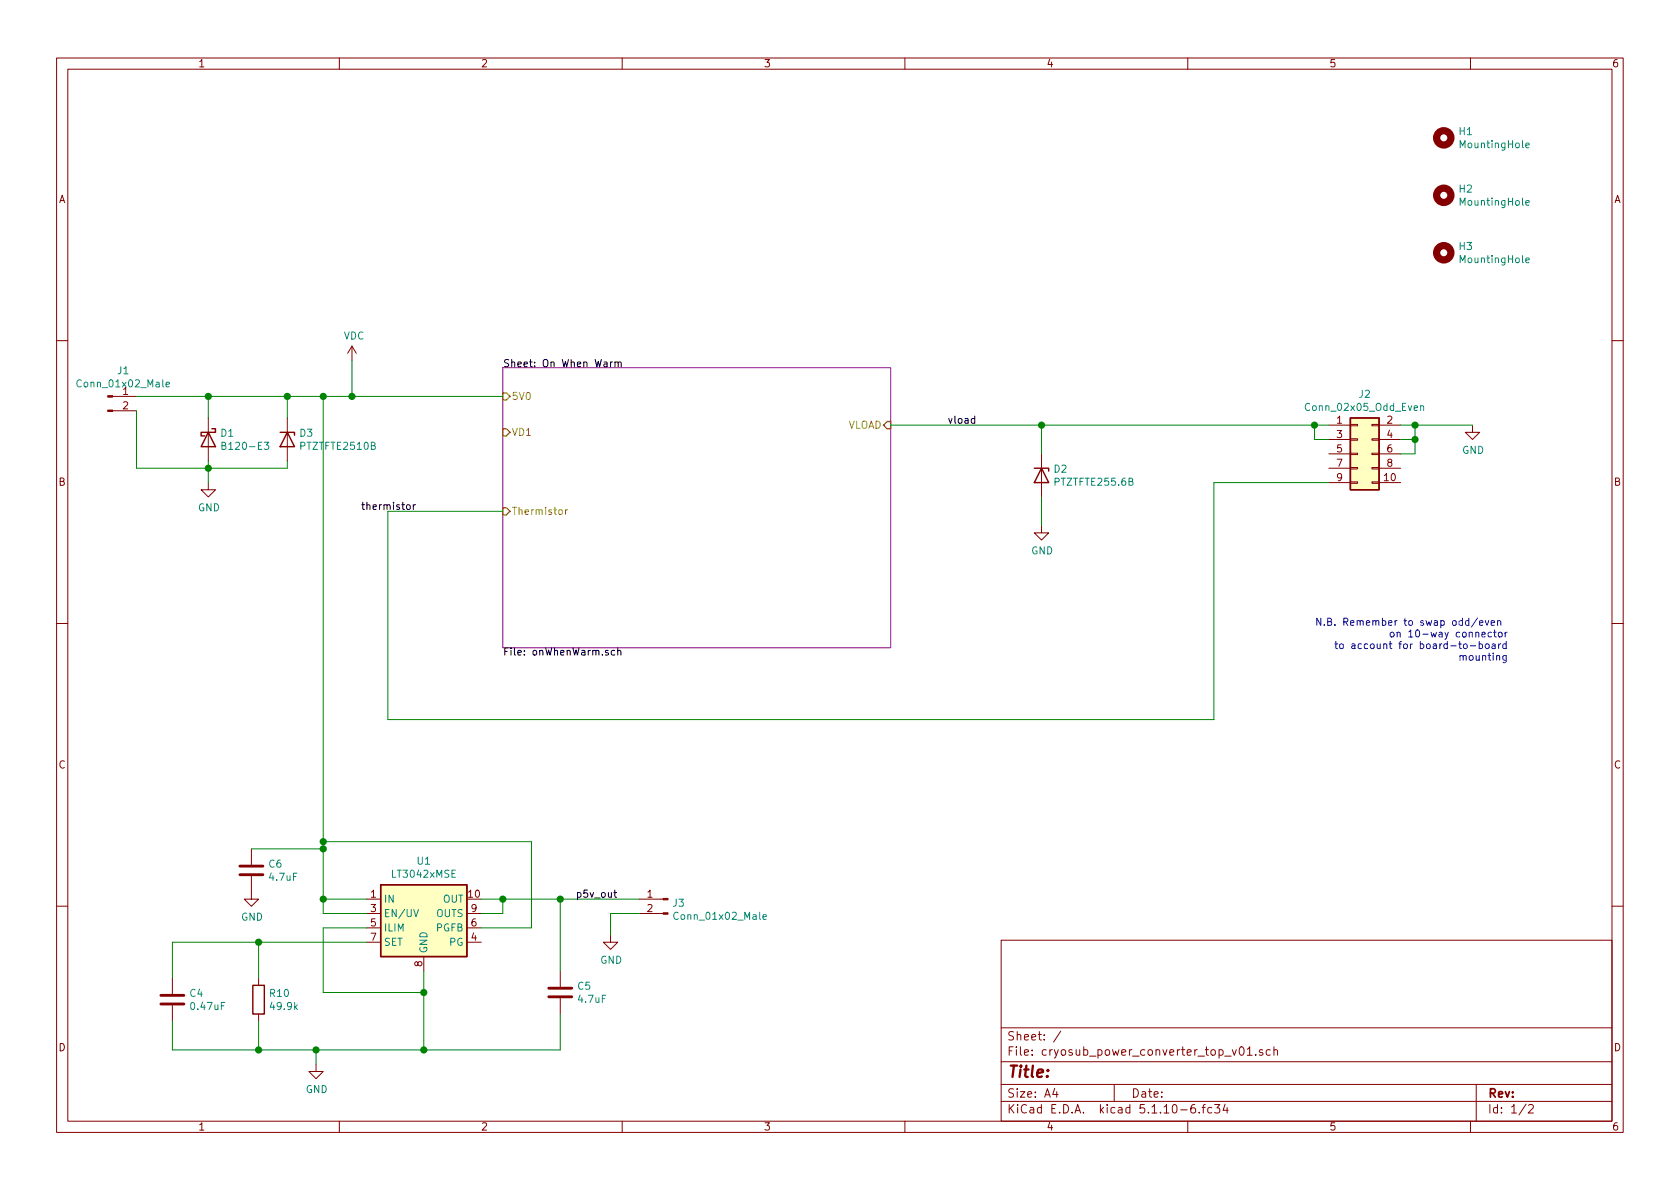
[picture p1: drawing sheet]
EESchema Schematic File Version 4
EELAYER 30 0
EELAYER END
$Descr A4 11693 8268
encoding utf-8
Sheet 1 2
Title ""
Date ""
Rev ""
Comp ""
Comment1 ""
Comment2 ""
Comment3 ""
Comment4 ""
$EndDescr
$Sheet
S 3500 2550 2700 1950
U 61394019
F0 "On When Warm" 50
F1 "onWhenWarm.sch" 50
F2 "VD1" I L 3500 3000 50 
F3 "VLOAD" I R 6200 2950 50 
F4 "5V0" I L 3500 2750 50 
F5 "Thermistor" I L 3500 3550 50 
$EndSheet
Wire Wire Line
	3500 3550 2700 3550
$Comp
L Diode:Z1SMAxxx D2
U 1 1
P 7250 3300
F 0 "D2" V 7204 3380 50  0000 L CNN
F 1 "PTZTFTE255.6B" V 7295 3380 50  0000 L CNN
F 2 "Diode_SMD:D_SMA" H 7250 3125 50  0001 C CNN
F 3 "https://diotec.com/tl_files/diotec/files/pdf/datasheets/z1sma1.pdf" H 7250 3300 50  0001 C CNN
	1    7250 3300
	0    1    1    0   
$EndComp
Wire Wire Line
	7250 3150 7250 2950
Connection ~ 7250 2950
Wire Wire Line
	7250 3450 7250 3650
$Comp
L power:GND #PWR02
U 1 1
P 7250 3650
F 0 "#PWR02" H 7250 3400 50  0001 C CNN
F 1 "GND" H 7255 3477 50  0000 C CNN
F 2 "" H 7250 3650 50  0001 C CNN
F 3 "" H 7250 3650 50  0001 C CNN
	1    7250 3650
	1    0    0    -1  
$EndComp
$Comp
L Diode:B120-E3 D1
U 1 1
P 1450 3050
F 0 "D1" V 1404 3130 50  0000 L CNN
F 1 "B120-E3" V 1495 3130 50  0000 L CNN
F 2 "Diode_SMD:D_SMA" H 1450 2875 50  0001 C CNN
F 3 "http://www.vishay.com/docs/88946/b120.pdf" H 1450 3050 50  0001 C CNN
	1    1450 3050
	0    1    1    0   
$EndComp
$Comp
L power:GND #PWR01
U 1 1
P 1450 3350
F 0 "#PWR01" H 1450 3100 50  0001 C CNN
F 1 "GND" H 1455 3177 50  0000 C CNN
F 2 "" H 1450 3350 50  0001 C CNN
F 3 "" H 1450 3350 50  0001 C CNN
	1    1450 3350
	1    0    0    -1  
$EndComp
Wire Wire Line
	1450 3350 1450 3250
Wire Wire Line
	1450 2750 1450 2900
Wire Wire Line
	1450 2750 950  2750
Connection ~ 1450 2750
$Comp
L Connector:Conn_01x02_Male J1
U 1 1
P 750 2750
F 0 "J1" H 858 2931 50  0000 C CNN
F 1 "Conn_01x02_Male" H 858 2840 50  0000 C CNN
F 2 "Connector_Phoenix_MC:PhoenixContact_MCV_1,5_2-G-3.81_1x02_P3.81mm_Vertical" H 750 2750 50  0001 C CNN
F 3 "~" H 750 2750 50  0001 C CNN
	1    750  2750
	1    0    0    -1  
$EndComp
Wire Wire Line
	950  2850 950  3250
Wire Wire Line
	950  3250 1450 3250
Connection ~ 1450 3250
Wire Wire Line
	1450 3250 1450 3200
Wire Wire Line
	6200 2950 7250 2950
Text Label 6800 2950 2    50   ~ 0
vload
Text Label 2900 3550 2    50   ~ 0
thermistor
$Comp
L Connector_Generic:Conn_02x05_Odd_Even J2
U 1 1
P 9450 3150
F 0 "J2" H 9500 3567 50  0000 C CNN
F 1 "Conn_02x05_Odd_Even" H 9500 3476 50  0000 C CNN
F 2 "Connector_PinSocket_2.54mm:PinSocket_2x05_P2.54mm_Vertical_SMD" H 9450 3150 50  0001 C CNN
F 3 "~" H 9450 3150 50  0001 C CNN
	1    9450 3150
	1    0    0    -1  
$EndComp
$Comp
L Regulator_Linear:LT3042xMSE U1
U 1 1
P 2950 6350
F 0 "U1" H 2950 6717 50  0000 C CNN
F 1 "LT3042xMSE" H 2950 6626 50  0000 C CNN
F 2 "Package_SO:MSOP-10-1EP_3x3mm_P0.5mm_EP1.68x1.88mm" H 2950 6675 50  0001 C CNN
F 3 "https://www.analog.com/media/en/technical-documentation/data-sheets/3042fb.pdf" H 2950 6350 50  0001 C CNN
	1    2950 6350
	1    0    0    -1  
$EndComp
$Comp
L Mechanical:MountingHole H1
U 1 1
P 10050 950
F 0 "H1" H 10150 996 50  0000 L CNN
F 1 "MountingHole" H 10150 905 50  0000 L CNN
F 2 "MountingHole:MountingHole_2.7mm_M2.5_DIN965" H 10050 950 50  0001 C CNN
F 3 "~" H 10050 950 50  0001 C CNN
	1    10050 950 
	1    0    0    -1  
$EndComp
$Comp
L Mechanical:MountingHole H2
U 1 1
P 10050 1350
F 0 "H2" H 10150 1396 50  0000 L CNN
F 1 "MountingHole" H 10150 1305 50  0000 L CNN
F 2 "MountingHole:MountingHole_2.7mm_M2.5_DIN965" H 10050 1350 50  0001 C CNN
F 3 "~" H 10050 1350 50  0001 C CNN
	1    10050 1350
	1    0    0    -1  
$EndComp
$Comp
L Mechanical:MountingHole H3
U 1 1
P 10050 1750
F 0 "H3" H 10150 1796 50  0000 L CNN
F 1 "MountingHole" H 10150 1705 50  0000 L CNN
F 2 "MountingHole:MountingHole_2.7mm_M2.5_DIN965" H 10050 1750 50  0001 C CNN
F 3 "~" H 10050 1750 50  0001 C CNN
	1    10050 1750
	1    0    0    -1  
$EndComp
$Comp
L Connector:Conn_01x02_Male J3
U 1 1
P 4650 6250
F 0 "J3" H 4622 6224 50  0000 R CNN
F 1 "Conn_01x02_Male" H 4622 6133 50  0000 R CNN
F 2 "Connector_Molex:Molex_KK-254_AE-6410-02A_1x02_P2.54mm_Vertical" H 4650 6250 50  0001 C CNN
F 3 "~" H 4650 6250 50  0001 C CNN
	1    4650 6250
	-1   0    0    -1  
$EndComp
$Comp
L power:GND #PWR03
U 1 1
P 4250 6500
F 0 "#PWR03" H 4250 6250 50  0001 C CNN
F 1 "GND" H 4255 6327 50  0000 C CNN
F 2 "" H 4250 6500 50  0001 C CNN
F 3 "" H 4250 6500 50  0001 C CNN
	1    4250 6500
	1    0    0    -1  
$EndComp
Wire Wire Line
	4250 6500 4250 6350
Wire Wire Line
	4250 6350 4450 6350
Text Label 4300 6250 2    50   ~ 0
p5v_out
Text Notes 10500 4600 2    50   ~ 0
N.B. Remember to swap odd/even \non 10-way connector\nto account for board-to-board\nmounting
$Comp
L power:GND #PWR06
U 1 1
P 10250 2950
F 0 "#PWR06" H 10250 2700 50  0001 C CNN
F 1 "GND" H 10255 2777 50  0000 C CNN
F 2 "" H 10250 2950 50  0001 C CNN
F 3 "" H 10250 2950 50  0001 C CNN
	1    10250 2950
	1    0    0    -1  
$EndComp
$Comp
L power:VDC #PWR05
U 1 1
P 2450 2500
F 0 "#PWR05" H 2450 2400 50  0001 C CNN
F 1 "VDC" H 2465 2673 50  0000 C CNN
F 2 "" H 2450 2500 50  0001 C CNN
F 3 "" H 2450 2500 50  0001 C CNN
	1    2450 2500
	1    0    0    -1  
$EndComp
Wire Wire Line
	2450 2500 2450 2750
Wire Wire Line
	9150 2950 9150 3050
Wire Wire Line
	9150 3050 9250 3050
Connection ~ 9150 2950
Wire Wire Line
	9150 2950 9250 2950
Wire Wire Line
	9750 2950 9850 2950
Wire Wire Line
	9850 2950 9850 3050
Wire Wire Line
	9850 3050 9750 3050
Connection ~ 9850 2950
Wire Wire Line
	9850 2950 10250 2950
Wire Wire Line
	9850 3050 9850 3150
Wire Wire Line
	9850 3150 9750 3150
Connection ~ 9850 3050
Wire Wire Line
	7250 2950 9150 2950
Wire Wire Line
	9250 3350 8450 3350
Wire Wire Line
	8450 3350 8450 5000
Wire Wire Line
	8450 5000 2700 5000
Wire Wire Line
	2700 5000 2700 3550
Wire Wire Line
	2450 2750 3500 2750
Wire Wire Line
	2550 6250 2250 6250
Wire Wire Line
	2250 6250 2250 5900
Wire Wire Line
	2250 6250 2250 6350
Wire Wire Line
	2250 6350 2550 6350
Connection ~ 2250 6250
Wire Wire Line
	3350 6450 3700 6450
Wire Wire Line
	3700 6450 3700 5850
Wire Wire Line
	3700 5850 2250 5850
Wire Wire Line
	2950 6750 2950 6900
Wire Wire Line
	2550 6450 2250 6450
Wire Wire Line
	2250 6450 2250 6900
Wire Wire Line
	2250 6900 2950 6900
Connection ~ 2950 6900
Wire Wire Line
	2550 6550 1800 6550
Wire Wire Line
	1800 6550 1800 6800
Wire Wire Line
	3350 6250 3500 6250
Wire Wire Line
	3350 6350 3500 6350
Wire Wire Line
	3500 6350 3500 6250
Connection ~ 3500 6250
Wire Wire Line
	3500 6250 3900 6250
$Comp
L Device:R R10
U 1 1
P 1800 6950
F 0 "R10" H 1870 6996 50  0000 L CNN
F 1 "49.9k" H 1870 6905 50  0000 L CNN
F 2 "Resistor_SMD:R_0603_1608Metric_Pad0.98x0.95mm_HandSolder" V 1730 6950 50  0001 C CNN
F 3 "~" H 1800 6950 50  0001 C CNN
	1    1800 6950
	1    0    0    -1  
$EndComp
$Comp
L Device:C C4
U 1 1
P 1200 6950
F 0 "C4" H 1315 6996 50  0000 L CNN
F 1 "0.47uF" H 1315 6905 50  0000 L CNN
F 2 "Capacitor_SMD:C_0603_1608Metric_Pad1.08x0.95mm_HandSolder" H 1238 6800 50  0001 C CNN
F 3 "~" H 1200 6950 50  0001 C CNN
	1    1200 6950
	1    0    0    -1  
$EndComp
Wire Wire Line
	1200 6550 1200 6800
Wire Wire Line
	1200 7100 1200 7300
Wire Wire Line
	2950 6900 2950 7300
Wire Wire Line
	2200 7300 2200 7400
Connection ~ 2200 7300
Wire Wire Line
	2200 7300 2950 7300
$Comp
L power:GND #PWR04
U 1 1
P 2200 7400
F 0 "#PWR04" H 2200 7150 50  0001 C CNN
F 1 "GND" H 2205 7227 50  0000 C CNN
F 2 "" H 2200 7400 50  0001 C CNN
F 3 "" H 2200 7400 50  0001 C CNN
	1    2200 7400
	1    0    0    -1  
$EndComp
Wire Wire Line
	1800 7100 1800 7300
Wire Wire Line
	1200 6550 1800 6550
Connection ~ 1800 6550
Wire Wire Line
	1200 7300 1800 7300
Connection ~ 1800 7300
Wire Wire Line
	1800 7300 2200 7300
$Comp
L Device:C C5
U 1 1
P 3900 6900
F 0 "C5" H 4015 6946 50  0000 L CNN
F 1 "4.7uF" H 4015 6855 50  0000 L CNN
F 2 "Capacitor_SMD:C_0805_2012Metric_Pad1.18x1.45mm_HandSolder" H 3938 6750 50  0001 C CNN
F 3 "~" H 3900 6900 50  0001 C CNN
	1    3900 6900
	1    0    0    -1  
$EndComp
Wire Wire Line
	3900 6750 3900 6250
Connection ~ 3900 6250
Wire Wire Line
	3900 6250 4450 6250
Wire Wire Line
	3900 7050 3900 7300
Wire Wire Line
	3900 7300 2950 7300
Connection ~ 2950 7300
$Comp
L Device:C C6
U 1 1
P 1750 6050
F 0 "C6" H 1865 6096 50  0000 L CNN
F 1 "4.7uF" H 1865 6005 50  0000 L CNN
F 2 "Capacitor_SMD:C_0805_2012Metric_Pad1.18x1.45mm_HandSolder" H 1788 5900 50  0001 C CNN
F 3 "~" H 1750 6050 50  0001 C CNN
	1    1750 6050
	1    0    0    -1  
$EndComp
$Comp
L power:GND #PWR07
U 1 1
P 1750 6200
F 0 "#PWR07" H 1750 5950 50  0001 C CNN
F 1 "GND" H 1755 6027 50  0000 C CNN
F 2 "" H 1750 6200 50  0001 C CNN
F 3 "" H 1750 6200 50  0001 C CNN
	1    1750 6200
	1    0    0    -1  
$EndComp
Wire Wire Line
	1750 5900 2250 5900
Connection ~ 2250 5900
Wire Wire Line
	2250 5900 2250 5850
$Comp
L Diode:Z1SMAxxx D3
U 1 1
P 2000 3050
F 0 "D3" V 1954 3130 50  0000 L CNN
F 1 "PTZTFTE2510B" V 2045 3130 50  0000 L CNN
F 2 "Diode_SMD:D_SMA" H 2000 2875 50  0001 C CNN
F 3 "https://www.farnell.com/datasheets/2328428.pdf" H 2000 3050 50  0001 C CNN
	1    2000 3050
	0    1    1    0   
$EndComp
Connection ~ 2450 2750
Wire Wire Line
	2250 5850 2250 2750
Connection ~ 2250 5850
Connection ~ 2250 2750
Wire Wire Line
	2250 2750 2450 2750
Wire Wire Line
	1450 2750 2000 2750
Wire Wire Line
	2000 2900 2000 2750
Connection ~ 2000 2750
Wire Wire Line
	2000 2750 2250 2750
Wire Wire Line
	2000 3200 2000 3250
Wire Wire Line
	2000 3250 1450 3250
$EndSCHEMATC
